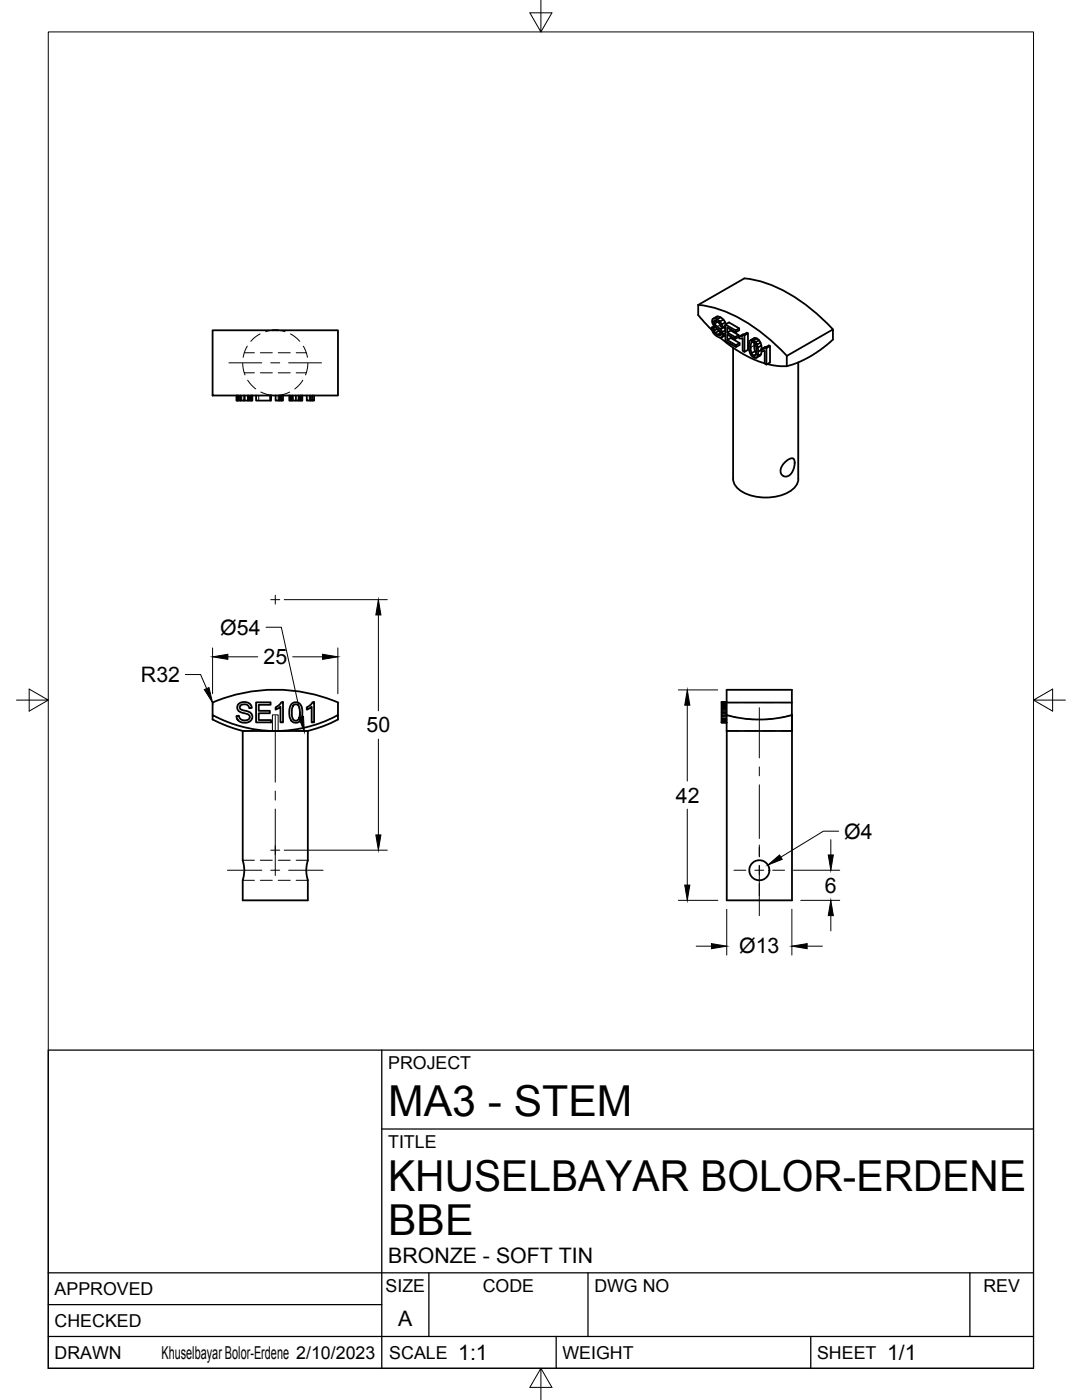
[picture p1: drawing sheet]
<svg xmlns="http://www.w3.org/2000/svg" width="216mm" height="279mm" viewBox="0 0 216 279" stroke-linecap="round" stroke-linejoin="round" font-family="sans-serif">
<!-- layer: Visible -->
<g fill="none" stroke="#000" stroke-width=".36">
<path d="M42.4 65.9h25v13h-25zM47.2 78.9v1h.1M47.3 78.9v1h.2v-1M48 78.9v1h-.5M48.7 78.9v1h-.7M49.5 78.9v1h-.8M50 78.9v1h-.5M50.2 78.9v1h-.2M50.4 78.9v1h-.2M51.1 78.9v1h2.9v-1M54.1 78.9l-.1 1M54.4 65.9h1.1"/>
<path d="M55 78.9v1h.7v-1M56.2 78.9v1h-.5M56.5 78.9v1h-.3M57.7 78.9v1h.2v-1M58.3 78.9v1h-.4M59 78.9v1h-.7M59.6 78.9v1h-.6M60 78.9v1h-.4M60.2 78.9v1h-.2M60.3 78.9l-.1 1M61.2 78.9v1h.7v-1M62.4 78.9v1h-.5"/>
<path d="M62.7 78.9v1h-.3M139.3 60.9v2l2.7 3M139.3 60.9l9.2-5.3a27.2 27.2 0 0 1 15.2 7.7l2.5 2.4M139.3 60.8a27.2 27.2 0 0 1 15.3 7.8l2.4 2.4M142 65.4l.1 .6 .6 .8 .8 .5 .3 .1 .3-.2M142.3 63.6l.7-.4a1.9 1.9 0 0 1 1.8 1.5M142.3 65.6l.2 .4 .6-.4M142.5 66l.2 .4 .7-.4M142.5 65.1l-.5 .3 .3 .2 .5-.3M142.6 64.6l1.1 1.1 .7-.4M142.9 64l-.4 .3 .2-.3 .5 .2 .4 .4 .2 .6 .3 .1M143.1 63.8l.5 .4 .7-.4"/>
<path d="M143.2 65.7l.6 .6M143.2 64.2l-.6 .4-.1-.3M143.3 63.2l-.9 .4a.96 .96 0 0 0 .2 1.6l.3 .2a1.55 1.55 0 0 1 .9 1.3l-.3 .2M143.4 64.3l.1 .2M143.6 64.2l.4 .5 .7-.4M143.7 67.4l1.9 1.5 2.7 1.8 2.3 1.1 2 .7M143.7 65.7l.4 .6 .6-.4M143.8 63.3l-.7 .5-.5-.2M143.8 66.4l-.6 .4-.5-.4M143.8 66.8l-.3 .1-.3-.1M144 64.7l.1 .6 .6-.3M144.1 66.3l.1 .5 .5-.3"/>
<path d="M144.2 66.8l-.1 .4 .6-.3M144.3 65.2l.4 .5M144.7 66.9l-.7 .4M144.7 64.8l2.1 1.1 .7-.4M145.1 66.4l1.6 .9 .7-.4M145.1 67.9l1.8 1 .7-.4M145.8 65.8v.2l1.6 .9v.3l-.7 .4v-.3M145.8 67.2v.3l1.8 1v.4l-.7 .4v-.4M145.8 66l-.7 .4v-1l1.7 .9M145.8 67.5l-.7 .4v-1.1l1.6 .8M146.3 69.4v26.2a3.7 3.7 0 0 0 2.6 3 10 10 0 0 0 9.1-.8 2.86 2.86 0 0 0 1.3-2.2v-23.3M146.8 65.9v.4l.7-.4v-.4l-2-1.2-.8 .5v3.2l2.2 1.3"/>
<path d="M148.2 67l-.7 .2M148.4 66.7l-.9 .5v.3h.7v2.5l.3 .2 .7-.4v-3.3l-.2-.1-1 .7M148.5 66.9v3.3M149.2 66.5l-.7 .4-.2-.1M149.9 70.5l.4 .5 .6-.3M150 68.3l-.2 .5 .1 1.7 .8-.4M150.1 68.2l-.1 .1h.3l.4 .5 .2 .8v.9a.39 .39 0 0 1-.1 .4 .39 .39 0 0 1-.5 .1M150.5 68.4v1.2l.4 .9M150.5 67.5h.3a2.03 2.03 0 0 1 1.2 2.1M150.5 67.5l-.7 .4a.91 .91 0 0 0-.4 1l.2 1.4 .2 .5 .4 .4a.54 .54 0 0 0 .5 .2 .54 .54 0 0 0 .5-.3M150.5 67.5l-.7 .4M150.7 68.3l.3 .5 .7-.4"/>
<path d="M151 68.8l.2 .6 .7-.4M151.1 67.6l-.8 .4-.5-.1M151.2 69.4l.1 .8 .6-.4M151.3 70.2l-.1 .9 .7-.4M151.5 67.9l-.8 .4-.4-.3M152 70.1l-.2 .7-.9 .6M152.6 69.5l-.7 .2M152.8 69.3l-.9 .4v.4l.7-.1v2.6l.3 .1 .7-.4v-3.2l-.2-.2-1 .7M152.9 69.5v3.2M153.1 72.7l1.2 .2a7.6 7.6 0 0 0 5.9-1l3.4-2 2.6-2.1v-2.1l-9.2 5.3v2.1M153.6 69.1l-.7 .4-.2-.2M156.4 92.4l.8-.6 .6-.3a.71 .71 0 0 1 .7 .3 .71 .71 0 0 1 .1 .7l-.2 .9-.5 1a1.19 1.19 0 0 1-1.7 .5 1.19 1.19 0 0 1-.2-1.7z"/>
<path d="M42.4 140.2v2.5M47.6 140.5a1.58 1.58 0 0 1 2.6 .7l-.5 .1-.1-.4a.97 .97 0 0 0-1-.4 .97 .97 0 0 0-.7 .8 1.4 1.4 0 0 0 1.3 .6l.5 .2a1.13 1.13 0 0 1 .6 1.3 1.13 1.13 0 0 1-1.2 .8h-.5a1.38 1.38 0 0 1-1.4-1.3l.5-.1a1.15 1.15 0 0 0 1 1 1.15 1.15 0 0 0 1.1-.7 1.02 1.02 0 0 0-1.1-.8 1.15 1.15 0 0 1-1.2-1.6zM48.4 145.9v25.8l.3 1.8-.3 2.1v4.1h13v-4.1l-.3-1.8 .3-2.1v-25.8M48.4 145.9h13M48.4 145.9a20.7 20.7 0 0 1-6-2.4v-.8l4.1 1.8a26.3 26.3 0 0 0 20.9-1.8v.9a25.9 25.9 0 0 1-6 2.3M51.1 140.2h2.9v.5h-2.4v1.2h2.2v.4h-2.2v1.4h2.5v.5h-3zM55 141.2l.7-.5 .5-.6h.3v4.1h-.5v-3.2l-1 .6zM58.2 140.5a1.2 1.2 0 0 1 1.2-.3 1.2 1.2 0 0 1 .8 1 2.86 2.86 0 0 1-.4 2.8l-.4 .2a1.41 1.41 0 0 1-1.7-1.7l.1-1zM58.6 140.7l.2-.1a.84 .84 0 0 1 1 1v.6a1.27 1.27 0 0 1-.8 1.6 1.1 1.1 0 0 1-.8-1.4 2.23 2.23 0 0 1 .4-1.7zM61.2 141.2l.7-.5 .5-.6h.3v4.1h-.5v-3.2l-1 .6zM67.4 140.2v2.5M67.4 140.2a32 32 0 0 0-25 0"/>
<path d="M144 140.1h1h-1v4.1M144 144.2h1M145 142.7l2 .5 3.7 .4 3.6-.2 3.7-.7v2.8a.29 .29 0 0 1 0 .4 .29 .29 0 0 1-.4 0h-12.3a.24 .24 0 0 1-.4-.1 .24 .24 0 0 1 .1-.3zM145 140.2h13v2.5M145 145.9h.1M158 140.2v-2.5h-13v5M158 142.7h.1M158 142.7v37h-13v-33.8"/>
<circle cx="151.5" cy="173.7" r="2.01"/>
</g>
<!-- layer: Hidden -->
<g fill="none" stroke="#000" stroke-width=".2">
<path d="M47.4 78.9v1M47.5 78.9v1M47.7 78.9v1M47.8 78.9v1M47.9 78.9v1M48 78.9v1M48.2 78.9v1M48.4 72.5l.2 1.4 .3 .9M48.7 70.4h2.1M48.7 74.4h2.1M48.8 78.9v1M48.9 78.9v1"/>
<path d="M49.3 69.1l-.5 1.2-.3 1M49.4 78.9v1M49.4 75.9l.8 1 .8 .7M49.7 78.9v1M49.8 78.9v1M50.2 78.9v1M51.6 78.9v1M51.9 66.7l-1 .6-.9 .8M51.9 70.4h2.4M51.9 74.4h2.4M52 78.3l.9 .3 1.4 .3M53.8 78.9v1"/>
<path d="M54.4 65.9l-1.4 .3M55.5 65.9l1.4 .3M55.5 78.9v1M55.5 70.4h2.4M55.5 74.4h2.4M56 78.9v1M57.8 78.3l-1.2 .4-1.1 .2M58 66.7l.9 .6 .9 .8M58.1 78.9v1M58.2 78.9v1M58.5 78.9v1M59 78.9v1"/>
<path d="M59.1 70.4h2M59.1 74.4h2M59.6 78.9v1M59.8 78.9v1M59.8 79.9v-1v1M60.2 78.9v1M60.4 75.9l-.8 1-.8 .7M60.5 69.1l.5 1 .3 1.2M61.4 72.5l-.1 1.1-.3 1.2M61.7 78.9v1M62.2 78.9v1M48.4 145.9h2.3"/>
<path d="M48.4 145.9h.1M51.9 145.9h2.5v-3.2h1.1v3.2h2.3M59 145.9h2.4M61.4 145.9h.1M144 144.1h1h-1M144 142.9h1M144 142.8h1M144 143.7h1M144 143.8h1M144 143.4h1M144 143h1M144 142.7h1"/>
<path d="M144 142.5h1M144 142.1h1M144 141.7h1M144 141.2h1M144 140.6h1M144 140.3h1M144 140.7h1M144 141.3h1M144 140.8h1M144 141.5h1M144 143.6h1M144 143.5h1"/>
<path d="M144 140.9h1M144 141.1h1M144 140.4h1M144 142.2h1M144 143.3h1M144 144h1M144 140.2h1M144 141.9h1M144 142.3h1M144 141h1M144 141.4h1M144 141.6h1"/>
<path d="M145 142.7l2.3 .5M145.1 145.9h2.4M147.3 140.2h-3.3M148.5 140.2h2.4M148.5 143.4l2.4 .2M148.7 145.9h2.3M152.1 140.2h2.4M152.2 145.9h2.4M154.5 143.4l-2.4 .2M155.7 140.2h2.3M155.8 145.9h2.2M158 142.7l-2.4 .5"/>
<path d="M48.4 171.7h2.4M48.4 175.7h2.4M51.9 171.7h2.4M51.9 175.7h2.4M55.5 171.7h2.4M55.5 175.7h2.4M59.1 171.7h2.3M59.1 175.7h2.3"/>
</g>
<!-- layer: Visible Narrow -->
<path d="M143.7 64.8l-.6 .4M150.5 68.9l-.7 .4" fill="none" stroke="#000" stroke-width=".2"/>
<!-- layer: Border -->
<path d="M9.6 6.4h196.6v266.7h-196.6zM107.9 0v6.4l-2.2-3.8h4.4l-2.2 3.8M3.3 139.7h6.3l-3.8-2.2v4.4l3.8-2.2M206.2 139.7l3.8 2.2v-4.4l-3.8 2.2h6.4M107.9 273.1l2.2 3.8h-4.4l2.2-3.8v6.3" fill="none" stroke="#000" stroke-width=".2"/>
<!-- layer: Titleblock -->
<path d="M9.6 209.6h196.6v63.5h-196.6zM76.2 209.6v63.5M76.2 225.3h130M9.6 254h196.6M85.6 254v12.7M117.3 254v12.7M193.5 254v12.7M9.6 266.7h196.6M9.6 260.4h66.6M111 266.7v6.4M161.8 266.7v6.4" fill="none" stroke="#000" stroke-width=".25"/>
<!-- layer: Smart Centers -->
<g fill="none" stroke="#000" stroke-width=".2">
<path d="M45.7 72.4h6.5M54 72.4h1.8M57.6 72.4h6.6M54 119.7h1.8M54.9 118.8v1.8M54.9 142.8v13.3M54.9 157.9v1.8M151.5 141.2v10.1M151.5 153.1v1.7M151.5 156.6v10.7M45.4 173.7h6.8M54 173.7h1.8"/>
<path d="M54 169.7h1.8M54.9 161.5v13.2M57.6 173.7h6.9M146.5 173.7h2.3M150.6 173.7h1.8M151.5 168.6v2.4M151.5 172.7v10M154.2 173.7h2.3"/>
</g>
<!-- layer: FD_Dimensions -->
<g fill="none" stroke="#000" stroke-width=".2">
<path d="M56.7 119.7h20.6M37 134.6h3l1.2 2.8M42.4 129.3v9.2M45.5 131.1h5.9M53.1 125.2h3l4 17.9M58.4 131.1h6M67.4 129.3v9.2M75.5 122.7v19.2M135.4 137.7h7.8M75.5 147.5v19.1M137.1 140.7v15.2M56.7 169.7h20.6"/>
<path d="M135.4 179.7h7.8M137.1 161.5v15.1M158.3 173.7h9.3M159.8 179.7h7.8M165.8 167.6v3M167.3 165.9h-3l-8.5 5.1M138.9 188.8h3.1M145 181.5v9.1M158 181.5v9.1M161.1 188.8h3M165.8 182.7v3.1"/>
</g>
<g fill="#000" stroke="#000" stroke-width=".2">
<path d="M40.8 137.6l.9-.4 .7 3zM42.4 131.1l3.1-.5v1zM64.4 130.6l3 .5-3 .5zM75.5 119.7l.5 3h-1zM59.6 143.2l1-.2 .1 3.1zM137.1 137.7l.5 3h-1zM75 166.6h1l-.5 3.1zM136.6 176.6h1l-.5 3.1zM153.2 172.6l2.4-2 .5 .9zM165.3 170.6h1l-.5 3.1zM142 188.3l3 .5-3 .5zM158 188.8l3.1-.5v1z"/>
<path d="M165.8 179.7l.5 3h-1z"/>
</g>
<g font-size="8.5">
<text x="77.4" y="222.8">MA3 - STEM</text>
<text x="77.4" y="237.8">KHUSELBAYAR BOLOR-ERDENE</text>
<text x="77.4" y="246.4">BBE</text>
</g>
<g font-size="4.3">
<text x="44" y="126.6">Ø54</text>
<text x="28.1" y="136.1">R32</text>
<text x="52.6" y="132.6">25</text>
<text x="73.2" y="146.2">50</text>
<text x="134.9" y="160.2">42</text>
<text x="168.4" y="167.3">Ø4</text>
<text x="164.6" y="178.2">6</text>
<text x="147.5" y="190.3">Ø13</text>
<text x="77.4" y="252">BRONZE - SOFT TIN</text>
<text x="79.5" y="264.5">A</text>
<text x="91.4" y="271.4">1:1</text>
<text x="177" y="271.4">1/1</text>
</g>
<g font-size="3.5">
<text x="77.4" y="213.4">PROJECT</text>
<text x="77.4" y="229.1">TITLE</text>
<text x="76.9" y="257.8">SIZE</text>
<text x="96.3" y="257.8">CODE</text>
<text x="118.6" y="257.8">DWG NO</text>
<text x="196.2" y="257.8">REV</text>
<text x="10.9" y="258.5">APPROVED</text>
<text x="10.9" y="264.8">CHECKED</text>
<text x="10.9" y="271.2">DRAWN</text>
<text x="32.2" y="271.2">Khuselbayar Bolor-Erdene 2/10/2023</text>
<text x="77.7" y="271.2">SCALE</text>
<text x="112.2" y="271.2">WEIGHT</text>
<text x="163" y="271.2">SHEET</text>
</g>
</svg>
